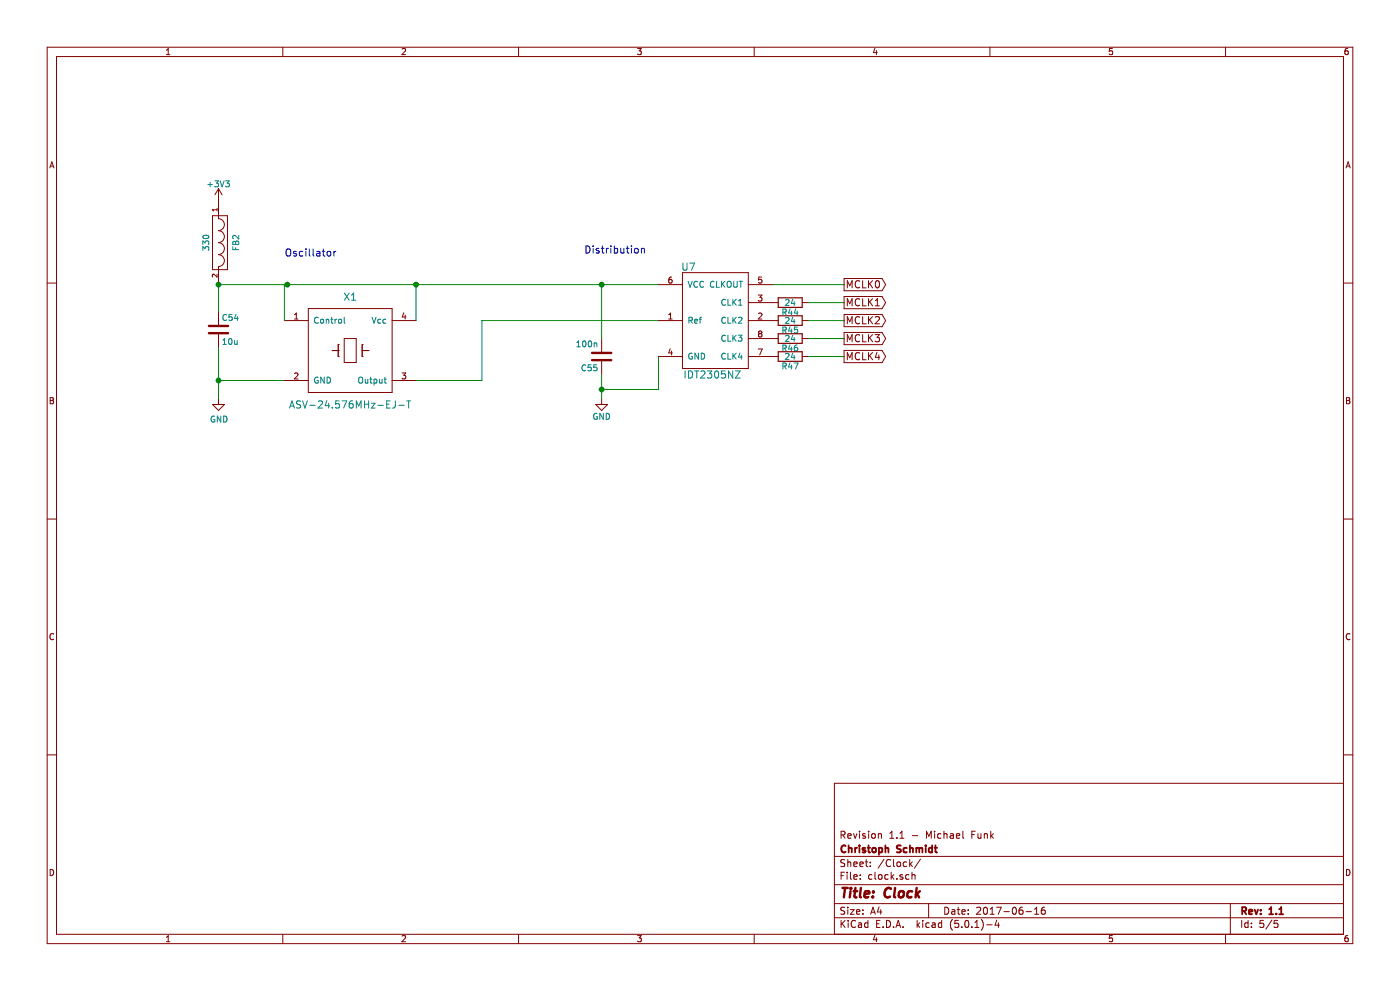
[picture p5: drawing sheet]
EESchema Schematic File Version 4
LIBS:freeDSP_Classic_SMD-cache
EELAYER 26 0
EELAYER END
$Descr A4 11693 8268
encoding utf-8
Sheet 5 5
Title "Clock "
Date "2017-06-16"
Rev "1.1"
Comp "Christoph Schmidt"
Comment1 "Revision 1.1 - Michael Funk"
Comment2 ""
Comment3 ""
Comment4 ""
$EndDescr
$Comp
L freeDSP_Classic_SMD-rescue:GND #PWR096
U 1 1
P 1825 3325
F 0 "#PWR096" H 1825 3075 50  0001 C CNN
F 1 "GND" H 1830 3152 50  0000 C CNN
F 2 "" H 1825 3325 50  0001 C CNN
F 3 "" H 1825 3325 50  0001 C CNN
	1    1825 3325
	1    0    0    -1  
$EndComp
Text Notes 2375 2150 0    60   ~ 0
Oscillator\n
$Comp
L freeDSP_Classic_SMD-rescue:R R45
U 1 1
P 6600 2675
F 0 "R45" V 6680 2675 50  0000 C CNN
F 1 "24" V 6600 2675 50  0000 C CNN
F 2 "fdsp_resistor:R_1206_HandSoldering" V 6530 2675 50  0001 C CNN
F 3 "" H 6600 2675 50  0001 C CNN
	1    6600 2675
	0    1    1    0   
$EndComp
$Comp
L freeDSP_Classic_SMD-rescue:R R44
U 1 1
P 6600 2525
F 0 "R44" V 6680 2525 50  0000 C CNN
F 1 "24" V 6600 2525 50  0000 C CNN
F 2 "fdsp_resistor:R_1206_HandSoldering" V 6530 2525 50  0001 C CNN
F 3 "" H 6600 2525 50  0001 C CNN
	1    6600 2525
	0    1    1    0   
$EndComp
$Comp
L freeDSP_Classic_SMD-rescue:R R46
U 1 1
P 6600 2825
F 0 "R46" V 6680 2825 50  0000 C CNN
F 1 "24" V 6600 2825 50  0000 C CNN
F 2 "fdsp_resistor:R_1206_HandSoldering" V 6530 2825 50  0001 C CNN
F 3 "" H 6600 2825 50  0001 C CNN
	1    6600 2825
	0    1    1    0   
$EndComp
$Comp
L freeDSP_Classic_SMD-rescue:R R47
U 1 1
P 6600 2975
F 0 "R47" V 6680 2975 50  0000 C CNN
F 1 "24" V 6600 2975 50  0000 C CNN
F 2 "fdsp_resistor:R_1206_HandSoldering" V 6530 2975 50  0001 C CNN
F 3 "" H 6600 2975 50  0001 C CNN
	1    6600 2975
	0    1    1    0   
$EndComp
Text GLabel 7050 2375 2    60   Output ~ 0
MCLK0
Text GLabel 7050 2525 2    60   Output ~ 0
MCLK1
Text GLabel 7050 2675 2    60   Output ~ 0
MCLK2
Text GLabel 7050 2825 2    60   Output ~ 0
MCLK3
Text GLabel 7050 2975 2    60   Output ~ 0
MCLK4
Text Notes 5400 2125 2    60   ~ 0
Distribution\n
$Comp
L freeDSP_Classic_SMD-rescue:C C54
U 1 1
P 1825 2750
F 0 "C54" H 1850 2850 50  0000 L CNN
F 1 "10u" H 1850 2650 50  0000 L CNN
F 2 "fdsp_capacitor:C_1206_HandSoldering" H 1863 2600 50  0001 C CNN
F 3 "" H 1825 2750 50  0001 C CNN
	1    1825 2750
	1    0    0    -1  
$EndComp
$Comp
L freeDSP_Classic_SMD-rescue:C C55
U 1 1
P 5025 2975
F 0 "C55" H 5050 3075 50  0000 L CNN
F 1 "100n" H 5050 2875 50  0000 L CNN
F 2 "fdsp_capacitor:C_1206_HandSoldering" H 5063 2825 50  0001 C CNN
F 3 "" H 5025 2975 50  0001 C CNN
	1    5025 2975
	-1   0    0    1   
$EndComp
$Comp
L freeDSP_Classic_SMD-rescue:GND #PWR097
U 1 1
P 5025 3325
F 0 "#PWR097" H 5025 3075 50  0001 C CNN
F 1 "GND" H 5025 3175 50  0000 C CNN
F 2 "" H 5025 3325 50  0001 C CNN
F 3 "" H 5025 3325 50  0001 C CNN
	1    5025 3325
	1    0    0    -1  
$EndComp
Wire Wire Line
	1825 3175 2375 3175
Wire Wire Line
	1825 2375 5500 2375
Wire Wire Line
	3475 3175 4025 3175
Wire Wire Line
	6450 2375 7050 2375
Wire Wire Line
	6750 2525 7050 2525
Wire Wire Line
	6750 2675 7050 2675
Wire Wire Line
	6750 2825 7050 2825
Wire Wire Line
	6750 2975 7050 2975
Wire Wire Line
	1825 2375 1825 2600
Wire Wire Line
	1825 2900 1825 3325
Connection ~ 1825 3175
$Comp
L freeDSP_Classic_SMD-rescue:Crystal_Oszillator X1
U 1 1
P 2925 2925
F 0 "X1" H 2925 3375 60  0000 C CNN
F 1 "ASV-24.576MHz-EJ-T" H 2925 2475 60  0000 C CNN
F 2 "fdsp_crystal-oscillator_new:Oscillator_SMD_Abracon_ASV-4pin_7.0x5.1mm_HandSoldering" H 2825 2825 60  0001 C CNN
F 3 "" H 2825 2825 60  0000 C CNN
	1    2925 2925
	1    0    0    -1  
$EndComp
Wire Wire Line
	2375 2675 2375 2375
Wire Wire Line
	2375 2375 2400 2375
Connection ~ 2400 2375
Wire Wire Line
	3475 2375 3475 2675
$Comp
L freeDSP_Classic_SMD-rescue:FILTER FB2
U 1 1
P 1825 2025
F 0 "FB2" H 1825 2175 50  0000 C CNN
F 1 "330" H 1825 1925 50  0000 C CNN
F 2 "fdsp_capacitor:C_0805_HandSoldering" H 1825 2025 50  0001 C CNN
F 3 "http://www.mouser.com/ds/2/281/c31e-794748.pdf" H 1825 2025 50  0001 C CNN
	1    1825 2025
	0    1    1    0   
$EndComp
Connection ~ 3475 2375
Wire Wire Line
	4025 3175 4025 2675
Wire Wire Line
	4025 2675 5500 2675
Connection ~ 1825 2375
Wire Wire Line
	5025 3125 5025 3325
Wire Wire Line
	5025 3250 5500 3250
Wire Wire Line
	5500 3250 5500 2975
Wire Wire Line
	5025 2825 5025 2375
Connection ~ 5025 2375
Connection ~ 5025 3250
$Comp
L freeDSP_Classic_SMD-rescue:IDT2305NZ U7
U 1 1
P 5950 2675
F 0 "U7" H 5750 3125 60  0000 C CNN
F 1 "IDT2305NZ" H 5950 2225 60  0000 C CNN
F 2 "fdsp_housing_new:SOIC-8_3.9x4.9mm_Pitch1.27mm" H 5950 2325 60  0001 C CNN
F 3 "" H 5950 2325 60  0001 C CNN
	1    5950 2675
	1    0    0    -1  
$EndComp
$Comp
L freeDSP_Classic_SMD-rescue:+3V3 #PWR098
U 1 1
P 1825 1675
F 0 "#PWR098" H 1825 1525 50  0001 C CNN
F 1 "+3V3" H 1825 1815 50  0000 C CNN
F 2 "" H 1825 1675 60  0000 C CNN
F 3 "" H 1825 1675 60  0000 C CNN
	1    1825 1675
	1    0    0    -1  
$EndComp
$EndSCHEMATC
